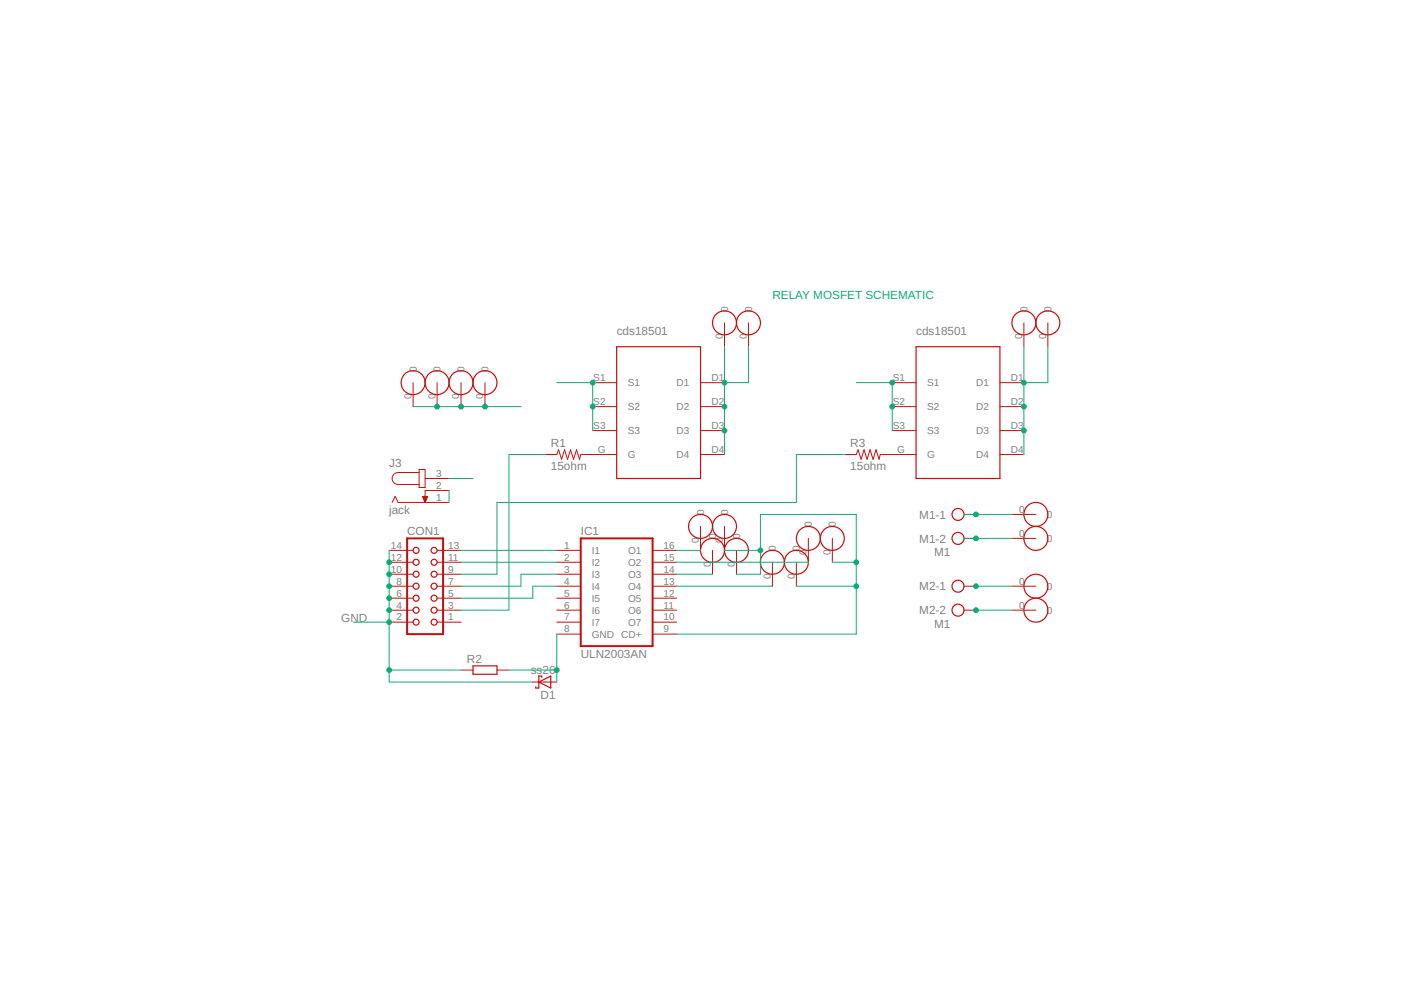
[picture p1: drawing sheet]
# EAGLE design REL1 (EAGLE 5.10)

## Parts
24V  PAD0  [SWITCHPAD]
CON1  CON14  [CON14]
D1  ss26  SCHOTTKY-DIODESMD  [SMB]
IC1  ULN2003AN  [DIL16]
J3  jack  JACK-PLUG0  [SPC4077]
M1  M1  AK300/2  [AK300/2]
M2  M1  AK300/2  [AK300/2]
R1  15ohm  R-US_M1206  [M1206]
R2  R-EU_0414/15  [0414/15]
R3  15ohm  R-US_M1206  [M1206]
U$1  PAD0  [SWITCHPAD]
U$2  PAD0  [SWITCHPAD]
U$3  PAD0  [SWITCHPAD]
U$4  PAD0  [SWITCHPAD]
U$5  PAD0  [SWITCHPAD]
U$6  PAD0  [SWITCHPAD]
U$7  PAD0  [SWITCHPAD]
U$8  PAD0  [SWITCHPAD]
U$9  PAD0  [SWITCHPAD]
U$10  PAD0  [SWITCHPAD]
U$11  CSD18503GDS-NEW  [CDS]
U$12  CSD18503GDS-NEW  [CDS]
U$13  PAD0  [SWITCHPAD]
U$14  PAD0  [SWITCHPAD]
U$15  PAD0  [SWITCHPAD]
U$16  PAD0  [SWITCHPAD]
U$17  PAD0  [SWITCHPAD]
U$18  PAD0  [SWITCHPAD]
U$19  PAD0  [SWITCHPAD]
U$20  PAD0  [SWITCHPAD]
U$21  PAD0  [SWITCHPAD]

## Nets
24V: 24V.0 IC1.9(CD+) J3.3 U$3.0 U$4.0 U$6.0 U$8.0 U$9.0 U$10.0 U$21.0
GND: CON1.2 CON1.4 CON1.6 CON1.8 CON1.10 CON1.12 CON1.14 D1.C J3.1 J3.2 R2.1 U$11.S1 U$11.S2 U$11.S3 U$12.S1 U$12.S2 U$12.S3
N$2: IC1.16(O1) U$1.0
N$3: CON1.5 IC1.4(I4)
N$4: IC1.14(O3) U$5.0
N$5: CON1.7 IC1.3(I3)
N$6: IC1.13(O4) U$7.0
N$7: CON1.11 IC1.2(I2)
N$8: CON1.13 IC1.1(I1)
N$9: IC1.15(O2) U$2.0
N$10: R1.2 U$11.G
N$11: R3.2 U$12.G
N$12: CON1.3 R1.1
N$13: CON1.9 R3.1
N$14: U$11.D1 U$11.D2 U$11.D3 U$11.D4 U$13.0 U$15.0
N$15: D1.A IC1.8(GND) R2.2
N$16: U$12.D1 U$12.D2 U$12.D3 U$12.D4 U$14.0 U$16.0
N$17: M1.2 U$18.0
N$18: M1.1 U$17.0
N$19: M2.1 U$19.0
N$20: M2.2 U$20.0
Unconnected: CON1.1 IC1.5(I5) IC1.6(I6) IC1.7(I7) IC1.10(O7) IC1.11(O6) IC1.12(O5)

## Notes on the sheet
- RELAY MOSFET SCHEMATIC
